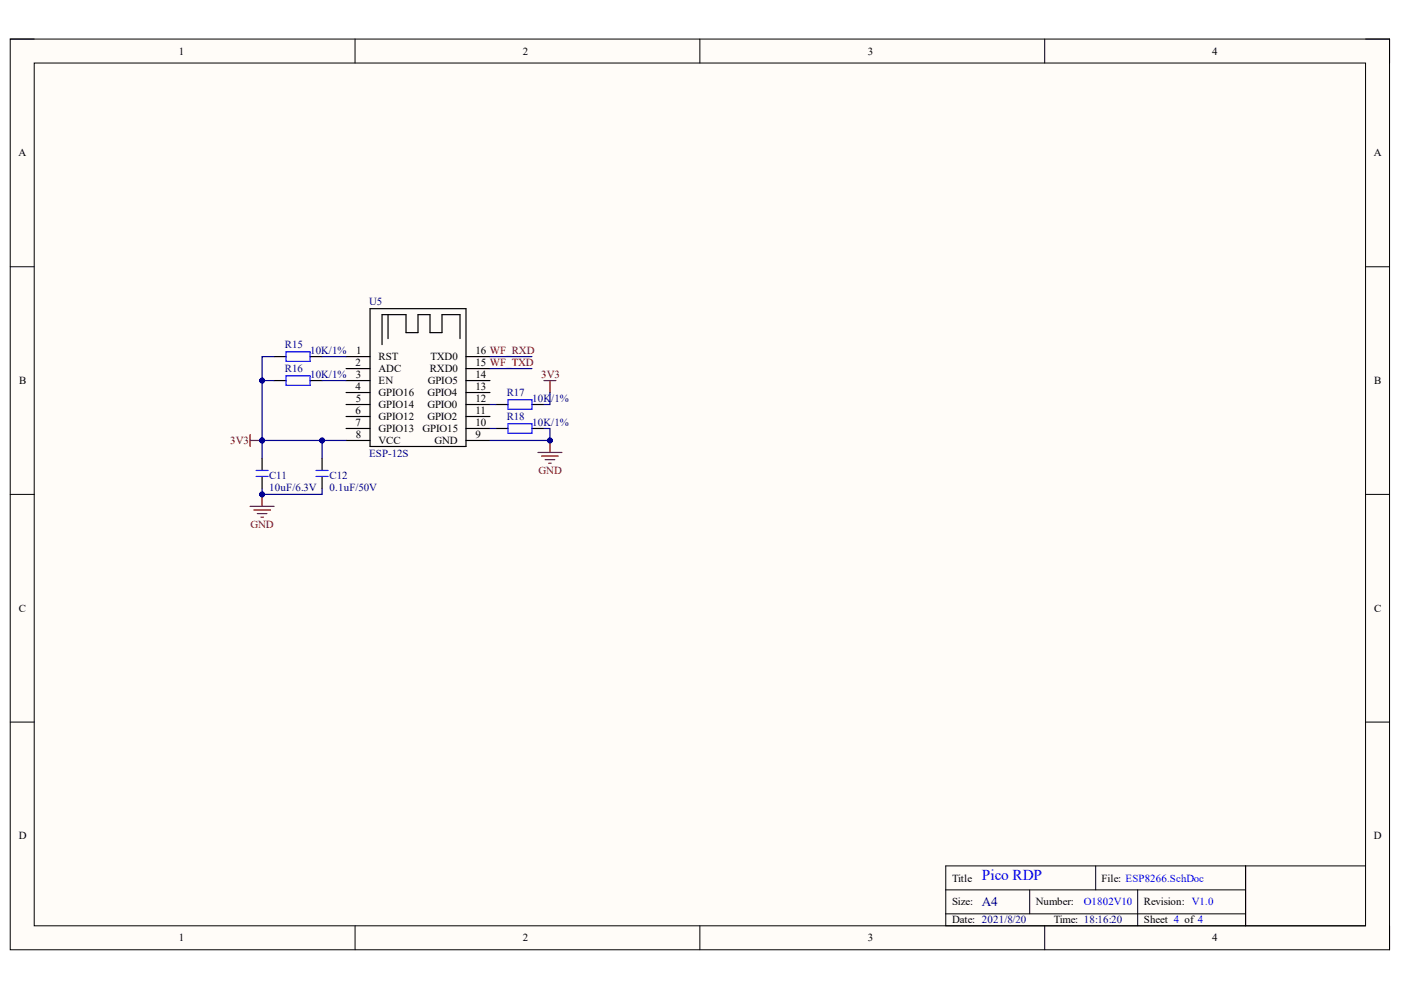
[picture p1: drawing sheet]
<svg xmlns="http://www.w3.org/2000/svg" width="297mm" height="210mm" viewBox="0 0 297 210" stroke-linecap="round" stroke-linejoin="round" font-family="sans-serif">
<path d="M2.2 8.3h292.4v193.1h-292.4z" fill="#fffcf8"/>
<path d="M2.2 8.3h292.4v193.1h-292.4z" fill="none" stroke="#000" stroke-width=".21"/>
<path d="M7.3 13.4h282.2v182.9h-282.2z" fill="#fffcf8"/>
<g fill="none" stroke="#000" stroke-width=".21">
<path d="M2.2 8.3h5.1M7.3 13.4h282.2v182.9h-282.2zM75.3 8.3v5.1M148.4 8.3v5.1M221.5 8.3v5.1M289.5 8.3h5.1v5.1M2.2 56.6h5.1M289.5 56.6h5.1M2.2 104.8h5.1M289.5 104.8h5.1M2.2 153.1h5.1M289.5 153.1h5.1"/>
<path d="M75.3 196.3v5.1M148.4 196.3v5.1M200.5 188.7h63.6M200.5 193.8h63.6M218.3 188.7v5.1M221.5 196.3v5.1M232.3 183.6v5.1M241.2 188.7v7.6M264.1 183.6v12.7M289.5 183.6h-89v12.7h89M294.6 196.3v5.1"/>
</g>
<g fill="none" stroke="#000" stroke-width=".25">
<path d="M58.1 75.6h2.6M65.7 75.6h2.6M73.4 75.6h5.1M73.4 78.1h5.1M78.5 65.4h20.3v29.3h-20.3zM82.3 66.7v5.1M97.5 71.8v-5.1h-3.8v3.8h-2.5v-3.8h-2.6v3.8h-2.5v-3.8h-5.1v6.4M98.8 75.6h5.1M98.8 78.1h5.1M55.6 97.2v2.5M58.1 80.7h2.6M65.7 80.7h2.6"/>
<path d="M68.3 97.2v2.5M73.4 80.7h5.1M73.4 83.2h5.1M73.4 85.8h5.1M73.4 88.3h5.1M73.4 90.8h5.1M73.4 93.4h5.1M98.8 80.7h5.1M98.8 83.2h5.1M98.8 85.8h5.1M98.8 88.3h5.1M98.8 90.8h5.1"/>
<path d="M98.8 93.4h5.1M55.6 101v2.6M68.3 101v2.6"/>
</g>
<path d="M60.7 74.6h5v2h-5zM60.7 79.7h5v2h-5zM54.3 99.7h2.5M67 99.7h2.6M54.3 101h2.5M67 101h2.6" fill="none" stroke="#00f" stroke-width=".25"/>
<path d="M53 107.4h5.1M53.8 108.1h3.6M54.6 108.9h2M55.3 109.7h.5M55.6 104.8v2.6" fill="none" stroke="#800000" stroke-width=".25"/>
<circle cx="55.6" cy="104.8" r=".51" fill="#000080"/>
<circle cx="55.6" cy="104.8" r=".51" fill="none" stroke="#000080" stroke-width=".21"/>
<path d="M53 93.4h2.6M53 92.1v2.6" fill="none" stroke="#800000" stroke-width=".25"/>
<circle cx="55.6" cy="93.4" r=".51" fill="#000080"/>
<circle cx="55.6" cy="93.4" r=".51" fill="none" stroke="#000080" stroke-width=".21"/>
<path d="M114.1 95.9h5M114.8 96.7h3.6M115.3 80.7h2.6M115.6 97.5h2M116.3 98.2h.6M116.6 80.7v2.5M116.6 93.4v2.5" fill="none" stroke="#800000" stroke-width=".25"/>
<circle cx="116.6" cy="93.4" r=".51" fill="#000080"/>
<circle cx="116.6" cy="93.4" r=".51" fill="none" stroke="#000080" stroke-width=".21"/>
<path d="M105.2 90.8h2.5M105.2 85.8h2.5M112.8 90.8h2.5M112.8 85.8h2.5" fill="none" stroke="#000" stroke-width=".25"/>
<path d="M107.7 84.8h5.1v2h-5.1zM107.7 89.8h5.1v2.1h-5.1z" fill="none" stroke="#00f" stroke-width=".25"/>
<path d="M115.3 90.8h1.3v2.6h-12.7" fill="none" stroke="#000080" stroke-width=".25"/>
<circle cx="116.6" cy="93.4" r=".51" fill="#000080"/>
<circle cx="116.6" cy="93.4" r=".51" fill="none" stroke="#000080" stroke-width=".21"/>
<path d="M55.6 103.6v1.2h12.7v-1.2" fill="none" stroke="#000080" stroke-width=".25"/>
<circle cx="55.6" cy="104.8" r=".51" fill="#000080"/>
<circle cx="55.6" cy="104.8" r=".51" fill="none" stroke="#000080" stroke-width=".21"/>
<path d="M55.6 97.2v-3.8h12.7v3.8" fill="none" stroke="#000080" stroke-width=".25"/>
<circle cx="55.6" cy="93.4" r=".51" fill="#000080"/>
<circle cx="55.6" cy="93.4" r=".51" fill="none" stroke="#000080" stroke-width=".21"/>
<circle cx="68.3" cy="93.4" r=".51" fill="#000080"/>
<circle cx="68.3" cy="93.4" r=".51" fill="none" stroke="#000080" stroke-width=".21"/>
<path d="M55.6 80.7h2.5" fill="none" stroke="#000080" stroke-width=".25"/>
<circle cx="55.6" cy="80.7" r=".51" fill="#000080"/>
<circle cx="55.6" cy="80.7" r=".51" fill="none" stroke="#000080" stroke-width=".21"/>
<path d="M58.1 75.6h-2.5v17.8" fill="none" stroke="#000080" stroke-width=".25"/>
<circle cx="55.6" cy="93.4" r=".51" fill="#000080"/>
<circle cx="55.6" cy="93.4" r=".51" fill="none" stroke="#000080" stroke-width=".21"/>
<circle cx="55.6" cy="80.7" r=".51" fill="#000080"/>
<circle cx="55.6" cy="80.7" r=".51" fill="none" stroke="#000080" stroke-width=".21"/>
<path d="M68.3 93.4h5.1" fill="none" stroke="#000080" stroke-width=".25"/>
<circle cx="68.3" cy="93.4" r=".51" fill="#000080"/>
<circle cx="68.3" cy="93.4" r=".51" fill="none" stroke="#000080" stroke-width=".21"/>
<path d="M68.3 75.6h5.1M103.9 75.6h8.9M103.9 78.1h8.9M68.3 80.7h5.1M103.9 90.8h1.3M103.9 85.8h1.3M116.6 83.2v2.6h-1.3" fill="none" stroke="#000080" stroke-width=".25"/>
<text font-size="3.2" fill="#00f" x="208.2" y="186.6">Pico RDP</text>
<text font-size="2.8" fill="#000080" x="208.2" y="192.1">A4</text>
<g font-size="2.3">
<text x="37.9" y="11.6">1</text>
<text x="110.8" y="11.6">2</text>
<text x="184" y="11.6">3</text>
<text x="257" y="11.6">4</text>
<text x="3.9" y="33.1">A</text>
<text x="291.3" y="33.1">A</text>
<text x="75.4" y="77.6">2</text>
<text x="75.5" y="75.1">1</text>
<text x="80.3" y="76.3">RST</text>
<text x="91.3" y="76.3">TXD0</text>
<text x="100.8" y="77.6">15 WF_TXD</text>
<text x="100.8" y="75.1">16 WF_RXD</text>
<text x="4.1" y="81.4">B</text>
<text x="75.4" y="82.7">4</text>
<text x="75.5" y="80.1">3</text>
<text x="80.3" y="78.9">ADC</text>
<text x="80.3" y="81.4">EN</text>
<text x="80.3" y="83.9">GPIO16</text>
<text x="90.6" y="83.9">GPIO4</text>
<text x="90.7" y="81.4">GPIO5</text>
<text x="91.1" y="78.9">RXD0</text>
<text x="100.8" y="80.1">14</text>
<text x="100.8" y="82.7">13</text>
<text x="291.4" y="81.4">B</text>
<text x="75.4" y="87.7">6</text>
<text x="75.5" y="85.2">5</text>
<text x="80.3" y="86.5">GPIO14</text>
<text x="80.3" y="89">GPIO12</text>
<text x="90.6" y="89">GPIO2</text>
<text x="90.6" y="86.5">GPIO0</text>
<text x="100.8" y="87.7">11</text>
<text x="100.8" y="85.2">12</text>
<text x="75.4" y="90.3">7</text>
<text x="75.5" y="92.9">8</text>
<text x="80.3" y="91.6">GPIO13</text>
<text x="80.3" y="94.2">VCC</text>
<text x="89.6" y="91.6">GPIO15</text>
<text x="92.1" y="94.2">GND</text>
<text x="100.8" y="90.3">10</text>
<text x="100.8" y="92.9">9</text>
<text x="4" y="129.7">C</text>
<text x="291.4" y="129.7">C</text>
<text x="4" y="177.9">D</text>
<text x="291.3" y="177.9">D</text>
<text x="201.8" y="192">Size:</text>
<text x="201.8" y="186.9">Title</text>
<text x="219.6" y="192">Number:</text>
<text x="233.6" y="186.9">File: ESP8266.SchDoc</text>
<text x="242.5" y="192">Revision: V1.0</text>
<text x="201.8" y="195.8">Date: 2021/8/20</text>
<text x="223.4" y="195.8">Time: 18:16:20</text>
<text x="242.5" y="195.8">Sheet 4 of 4</text>
<text x="37.9" y="199.6">1</text>
<text x="110.8" y="199.6">2</text>
<text x="184" y="199.6">3</text>
<text x="257" y="199.6">4</text>
</g>
<g font-size="2.3" fill="#000080">
<text x="78.3" y="64.7">U5</text>
<text x="60.4" y="73.8">R15</text>
<text x="65.7" y="75.1">10K/1%</text>
<text x="60.4" y="78.9">R16</text>
<text x="65.7" y="80.1">10K/1%</text>
<text x="107.4" y="83.9">R17</text>
<text x="107.4" y="89">R18</text>
<text x="112.9" y="85.2">10K</text>
<text x="116.9" y="85.2">/1%</text>
<text x="112.9" y="90.3">10K/1%</text>
<text x="57.1" y="101.5">C11</text>
<text x="69.9" y="101.5">C12</text>
<text x="78.3" y="97">ESP-12S</text>
<text x="57.1" y="104.1">10uF/6.3V</text>
<text x="69.9" y="104.1">0.1uF/50V</text>
</g>
<g font-size="2.3" fill="#800000">
<text x="114.7" y="80.1">3V3</text>
<text x="48.8" y="94.2">3V3</text>
<text x="114.2" y="100.5">GND</text>
<text x="53.1" y="111.9">GND</text>
</g>
<text font-size="2.3" fill="#00f" x="229.8" y="192">O1802V10</text>
</svg>
